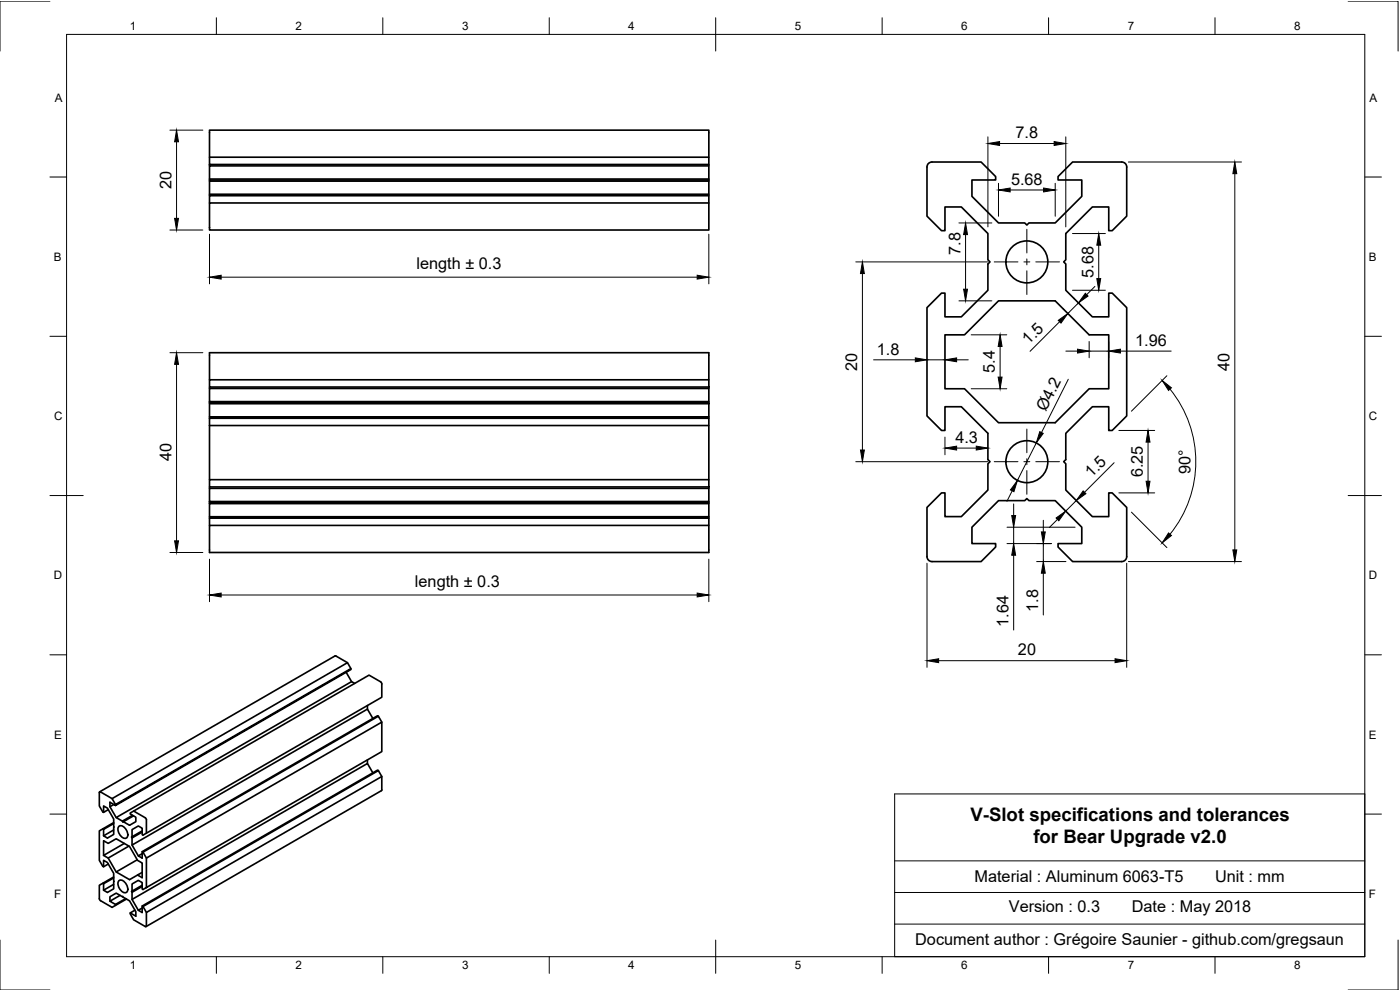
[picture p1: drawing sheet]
<svg xmlns="http://www.w3.org/2000/svg" width="420mm" height="297mm" viewBox="0 0 420 297" stroke-linecap="round" stroke-linejoin="round" font-family="sans-serif">
<!-- layer: Visible -->
<g fill="none" stroke="#000" stroke-width=".5">
<path d="M62.9 58.7v-.4h149.8v.4M62.9 58.3v-4h149.8v4M62.9 54.3v-.3h149.8v.3M62.9 54v-.3h149.8v.3M62.9 53.7v-3.9h149.8v3.9M62.9 49.3v-2.1h149.8v2.1h-149.8v.5M62.9 47.2v-8.2h149.8v8.2M212.7 49.3v.5M278.8 48.9l.9-.3h14.7l4.4 4.4v1h-7.1v4.9l8 8h7.8l.7 .6 .6-.6h7.9l8-8v-4.9h-7.2v-1l4.4-4.4h14.7a1.5 1.5 0 0 1 1.5 1.5v14.8l-4.3 4.3h-1.1v-7.1h-4.9l-7.9 8v7.9l-.7 .6 .7 .6v7.9l7.9 8h4.9v-7.2h1.1l4.3 4.4v32.5l-4.3 4.4h-1.1v-7.2h-4.9l-7.9 8v7.9l-.7 .6 .7 .7v7.8l7.9 8h4.9v-7.1h1.1l4.3 4.3v14.8a1.5 1.5 0 0 1-1.5 1.5h-14.7l-4.4-4.4v-1h7.2v-4.9l-8-8h-7.9l-.6-.6-.7 .6h-7.8l-8 8v4.9h7.1v1l-4.4 4.4h-14.7a1.5 1.5 0 0 1-1.5-1.5v-14.8l4.4-4.3h1v7.1h4.9l8-8v-7.8l.6-.7-.6-.6v-7.9l-8-8h-4.9v7.2h-1l-4.4-4.4v-32.5l4.4-4.4h1v7.2h4.9l8-8v-7.9l.6-.6-.6-.6v-7.9l-8-8h-4.9v7.1h-1l-4.4-4.3v-14.8zM62.9 60.9h149.8v8.1h-149.8zM62.9 60.9v-2.2h149.8v2.2M62.9 113.9v-8.1h149.8v8.1"/>
<path d="M62.9 113.9h149.8v2.2h-149.8zM62.9 116.1v.5M212.7 116.1v.5M283.6 100.5h5.9l10.2-10.2h17l10.2 10.2h5.8v16.1h-5.8l-10.2 10.2h-17l-10.2-10.2h-5.9zM62.9 125.5h149.8v-.4h-149.8v2.6M62.9 127.7h149.8v16.2M62.9 120.5h149.8v-3.9h-149.8v4.2M62.9 120.8h149.8v.3h-149.8zM62.9 121.1v4M62.9 127.7v16.2M212.7 120.5v.3M212.7 121.1v4"/>
<path d="M212.7 125.5v2.2M62.9 157.6h149.8v8.2h-149.8zM62.9 143.9h149.8v2.2h-149.8zM62.9 150.5h149.8v-4h-149.8v4.3M62.9 151.1h149.8v-.3h-149.8v4.2M62.9 155.5h149.8v-.5h-149.8v2.6M62.9 146.1v.4M212.7 146.1v.4M212.7 150.5v.3M212.7 151.1v3.9M212.7 155.5v2.1M104.3 198.8l-3.7-2-70.7 40.8"/>
<path d="M103.9 201.7l1.6 2.8M105.3 200.6l-1-1.8-70.7 40.8 1.1 1.8M106.4 205.1l-.9-.6-70.6 40.8 1.8 1.1M110.3 211.7v1.1M111.9 215.6l-1.6-2.8-70.7 40.7 1.9 3.3M113.6 214.9l-.3-.2-70.6 40.8 .2 .2M114.6 216.7l-1-1.8-70.7 40.8 1 1.8M33.6 239.6l-3.4-2h-.3l-.1 4.2 1.3 1.9 1.4-.8M110.3 228v1.1M111.9 231.9l-1.6-2.8-70.7 40.8 1.9 3.2M113.6 231.2l-.3-.1-70.6 40.7 .2 .2M114.6 233l-1-1.8-70.7 40.8 1 1.8"/>
<path d="M30.8 248.7l-1 .6v8.8l1.3 2 1.4-.9M31.1 243.7v-1.9l1.1 .7 1.9 3.2 .2 2.4-.2 2.3-1.9 1.1-1.1-.7 3-1.8M31.1 256.7v-4.5l1.4 .8 2.4-1.3 4 2.3 2.4 4.1 1.4 .8v4.4l-1.4-.8 1.4-.8M32.5 257.5l2.4 4.1M34.1 247.1l-3 1.7v2M34.1 246.8l-3.3 1.9 .3 .1M34.1 241.4l-1.1 .6 1.9 3.3M34.7 241.7v-.3l70.6-40.8v.3l-70.6 40.8-1.7-1v1.3M35.7 247.9a1.87 1.87 0 0 1 2.5 1.6 1.14 1.14 0 0 1 .1 1.5 1.14 1.14 0 0 1-1.4 .4 2.73 2.73 0 0 1-1.2-3.5zM37.3 253.1l-6.2 3.6 1.4 .8 6.2-3.6M39.6 251.4v2.1M39.8 244.6l-3.1 1.8 .3 .1"/>
<path d="M40.1 243.4l-1 .5v.3l1.7 1v1.3l-1.9 1.1-1.9-1.1 3.1-1.7M41.2 258l-6.3 3.6 4 2.3 2.4-1.4M42.7 249.3l-3.2 1.8 .1 .3 3.1-1.8M42.7 255.5v2l-1.2-.7 1.2-.7M43.9 250v-4.3l-.3-.3-3.5-2 70.7-40.8 3.6 2.1 .2 .5v4l-71.7 41.4-.2-.2v-1.9l-1.2-.7-1.9 1.1v2.2M30.8 265l-1 .6v4l.4 .6 3.4 2 4.3-2.4M31.1 260.1v-2l1.1 .7 1.9 3.2 .2 2.4-.2 2.3-1.9 1.1-1.1-.7 3-1.8M33 270.4v-1.3l1.9-1.1 4 2.3 1.9 3.2v1.4l-1.7-1 1.4-.8M34.1 263.4l-3 1.8v1.9M34.1 263.1l-3.3 1.9 .3 .2M35.7 264.3a1.87 1.87 0 0 1 2.5 1.5 1.14 1.14 0 0 1 .1 1.5 1.14 1.14 0 0 1-1.4 .4 2.73 2.73 0 0 1-1.2-3.4zM36 268.6l-3 1.8 1.7 1"/>
<path d="M37.7 269.6l-3 1.8v.2M39.1 273.9l1 2.1 3.7 2 .1-.2v-4l70.7-40.8-.1 4.2-70.7 40.8M42.7 271.8v2l-1.2-.7 1.2-.7M42.7 266l-3.1 1.7v2.2M42.7 265.6l-3.2 1.9 .1 .2M43.9 266.3v-8.8l70.7-40.8v8.8l-71.7 41.4-.2-.2v-1.9l-1.2-.7-1.9 1.1v2.2"/>
<circle cx="308.2" cy="78.6" r="6.3"/>
<circle cx="308.2" cy="138.5" r="6.3"/>
</g>
<!-- layer: Border -->
<g fill="none" stroke="#000" stroke-width=".3">
<path d="M15 .3h-15v15M20 10.3h389.6v276.7h-389.6zM64.9 5.3v5M114.9 5.3v5M164.8 5.3v5M214.8 5.3v10M264.7 5.3v5M314.7 5.3v5M364.6 5.3v5M404.6 .3h15v15M15 53.1h5M409.6 53.1h5"/>
<path d="M15 100.9h5M409.6 100.9h5M15 148.7h10M404.6 148.7h10M15 196.5h5M409.6 196.5h5M15 244.3h5M409.6 244.3h5M0 282.1v14.9h15M64.9 287v5M114.9 287v5M164.8 287v5"/>
<path d="M214.8 282.1v9.9M264.7 287v5M314.7 287v5M364.6 287v5M419.6 282.1v14.9h-15"/>
</g>
<!-- layer: Dimensions -->
<g fill="none" stroke="#000" stroke-width=".3">
<path d="M51 39h9.9M53 42.5v23M296.5 41.1v27M299.7 55v9.9M300 43.1h16.4M303.2 57h10M316.7 55v9.9M319.9 41.1v27M338.6 48.6h34M370.6 52.1v112.9M51 69h9.9M62.9 70.3v14.9"/>
<path d="M212.7 70.3v14.9M256.8 78.6h39.6M287.8 66.9h9.9M289.8 70.4v16.4M321.9 70.1h9.8M329.7 73.6v10M66.4 83.2h142.8M258.8 82.1v52.9M287.8 90.3h9.9M318 96.5l-8.9 8.9M319.1 92.7l.2 .2M321.9 87.1h9.8"/>
<path d="M322.2 89.5l.3 .2M323.7 90.9l-3.2 3.2M328.6 85.9l-2.5 2.5M51 105.8h9.9M53 109.3v53M262.2 108h12.5M278.2 108h5.4M287.1 108h3.5M291.5 116.6h10.6M291.5 100.5h10.6M300.1 104v9.1M319.9 105.3h3.5"/>
<path d="M320.6 113.8l-8 16M326.9 102.5v4.8M326.9 105.3h5.8M332.7 102.5v4.8M336.2 105.3h15.3M350.2 112.7l-10.6 10.7M351.1 116.7a34.5 34.5 0 0 1 0 43.6M256.8 138.5h39.6M283.6 131.2v5.2M287.1 134.4h5.9M311 132.9l-5.7 11.2M334.4 138.8l-8.9 8.9"/>
<path d="M335.8 129.2h10.7M344.5 132.7v11.7M302.2 158.2h20.5M303.8 147.3l-1.6 3.1M304.2 151.2v3.5M304.2 158.2v4.9M313.1 156.1v3.5M317.4 155.8l-2.5 2.5M323 150.2l-3.2 3.2M335.8 147.9h10.7M339.6 153.7l10.6 10.6M51 165.8h9.9"/>
<path d="M62.9 167.8v12.7M66.4 178.5h142.8M212.7 167.8v12.7M278.2 169v31.2M302.2 163.1h13.3M304.2 166.6v22.4M311.1 168.5h8.8M313.1 163.1v5.4M313.1 172v12.5M338.1 169v31.2M338.6 168.5h34M281.7 198.2h52.9"/>
</g>
<g fill="#000" stroke="#000" stroke-width=".3">
<path d="M53 39l.6 3.5h-1.2zM296.5 43.1l3.5-.6v1.1zM299.7 57l3.5-.6v1.2zM313.2 56.4l3.5 .6-3.5 .6zM316.4 42.5l3.5 .6-3.5 .5zM370.6 48.6l.6 3.5h-1.2zM52.4 65.5h1.2l-.6 3.5zM289.8 66.9l.6 3.5h-1.2zM329.7 70.1l.6 3.5h-1.1zM62.9 83.2l3.5-.6v1.1zM209.2 82.6l3.5 .6-3.5 .5zM258.8 78.6l.6 3.5h-1.2z"/>
<path d="M289.2 86.8h1.2l-.6 3.5zM317.6 96.1l2.9-2-2.1 2.8zM325.7 88l.8 .8-2.8 2.1zM329.2 83.6h1.1l-.6 3.5zM53 105.8l.6 3.5h-1.2zM274.7 107.4l3.5 .6-3.5 .5zM283.6 108l3.5-.6v1.1zM299.6 113.1h1.1l-.6 3.5zM300.1 100.5l.6 3.5h-1.1zM323.4 104.8l3.5 .5-3.5 .6zM332.7 105.3l3.5-.5v1.1zM348.8 114.2l2.8 2.2-.9 .7z"/>
<path d="M258.2 135h1.2l-.6 3.5zM283.6 134.4l3.5-.5v1.1zM293 133.9l3.5 .5-3.5 .6zM312.1 129.5l1 .5-2.1 2.9zM344.5 129.2l.6 3.5h-1.1zM305.3 144.1l-1 3.4-1-.5zM303.6 154.7h1.2l-.6 3.5zM312.5 159.6h1.2l-.6 3.5zM316.9 155.4l2.9-2-2 2.8zM325.1 147.3l.8 .8-2.9 2.1zM344 144.4h1.1l-.6 3.5zM52.4 162.3h1.2l-.6 3.5z"/>
<path d="M62.9 178.5l3.5-.6v1.2zM209.2 177.9l3.5 .6-3.5 .6zM304.2 163.1l.6 3.5h-1.2zM313.1 168.5l.6 3.5h-1.2zM350.7 159.9l.9 .8-2.8 2.2zM370 165h1.2l-.6 3.5zM278.2 198.2l3.5-.5v1.1zM334.6 197.7l3.5 .5-3.5 .6z"/>
</g>
<!-- layer: Center Lines -->
<path d="M298.4 78.6h7.1M307.3 78.6h1.8M308.2 68.8v7.1M308.2 77.7v1.8M310.8 78.6h7.2M308.2 81.3v7.1M298.4 138.5h7.1M307.3 138.5h1.8M308.2 128.7v7.1M308.2 137.6v1.8M310.8 138.5h7.2M308.2 141.2v7.1" fill="none" stroke="#000" stroke-width=".3"/>
<!-- layer: BOM -->
<path d="M268.5 238.2h141.1v48.8h-141.1zM268.5 258.3h141.1M268.5 267.8h141.1M268.5 277.3h141.1" fill="none" stroke="#000" stroke-width=".3"/>
<g font-size="5.6">
<text x="291.3" y="246.3">V-Slot specifications and tolerances</text>
<text x="310.1" y="253.1">for Bear Upgrade v2.0</text>
</g>
<g font-size="4.9">
<text x="304.8" y="41.5">7.8</text>
<text x="51.4" y="56.7" transform="rotate(-90 51.4 56.7)">20</text>
<text x="303.4" y="55.4">5.68</text>
<text x="288.2" y="76.4" transform="rotate(-90 288.2 76.4)">7.8</text>
<text x="125" y="80.6">length ± 0.3</text>
<text x="328.2" y="83.3" transform="rotate(-90 328.2 83.3)">5.68</text>
<text x="263.1" y="106.4">1.8</text>
<text x="308.7" y="103.6" transform="rotate(-45 308.7 103.6)">1.5</text>
<text x="340.7" y="103.8">1.96</text>
<text x="257.3" y="111.2" transform="rotate(-90 257.3 111.2)">20</text>
<text x="298.6" y="111.9" transform="rotate(-90 298.6 111.9)">5.4</text>
<text x="369" y="111.2" transform="rotate(-90 369 111.2)">40</text>
<text x="313.8" y="123.6" transform="rotate(-63 313.8 123.6)">Ø4.2</text>
<text x="286.7" y="132.9">4.3</text>
<text x="51.4" y="138.4" transform="rotate(-90 51.4 138.4)">40</text>
<text x="327.5" y="143.5" transform="rotate(-45 327.5 143.5)">1.5</text>
<text x="343" y="143.3" transform="rotate(-90 343 143.3)">6.25</text>
<text x="357.3" y="142.2" transform="rotate(-90 357.3 142.2)">90°</text>
<text x="124.5" y="176">length ± 0.3</text>
<text x="311.6" y="183.6" transform="rotate(-90 311.6 183.6)">1.8</text>
<text x="302.7" y="188.1" transform="rotate(-90 302.7 188.1)">1.64</text>
<text x="305.5" y="196.7">20</text>
<text x="292.5" y="264.8">Material : Aluminum 6063-T5</text>
<text x="364.7" y="264.8">Unit : mm</text>
<text x="302.8" y="273.8">Version : 0.3</text>
<text x="339.7" y="273.8">Date : May 2018</text>
<text x="274.7" y="283.4">Document author : Grégoire Saunier - github.com/gregsaun</text>
</g>
<g font-size="3.5">
<text x="38.9" y="9.1">1</text>
<text x="88.7" y="9.1">2</text>
<text x="138.7" y="9.1">3</text>
<text x="188.6" y="9.1">4</text>
<text x="238.6" y="9.1">5</text>
<text x="288.5" y="9.1">6</text>
<text x="338.5" y="9.1">7</text>
<text x="388.4" y="9.1">8</text>
<text x="16.4" y="30.5">A</text>
<text x="411" y="30.5">A</text>
<text x="16.2" y="78.3">B</text>
<text x="410.8" y="78.3">B</text>
<text x="16.2" y="126">C</text>
<text x="410.8" y="126">C</text>
<text x="16.2" y="173.8">D</text>
<text x="410.8" y="173.8">D</text>
<text x="16.2" y="221.6">E</text>
<text x="410.8" y="221.6">E</text>
<text x="16.2" y="269.4">F</text>
<text x="410.8" y="269.4">F</text>
<text x="38.9" y="290.8">1</text>
<text x="88.7" y="290.8">2</text>
<text x="138.7" y="290.8">3</text>
<text x="188.6" y="290.8">4</text>
<text x="238.6" y="290.8">5</text>
<text x="288.5" y="290.8">6</text>
<text x="338.5" y="290.8">7</text>
<text x="388.4" y="290.8">8</text>
</g>
</svg>
